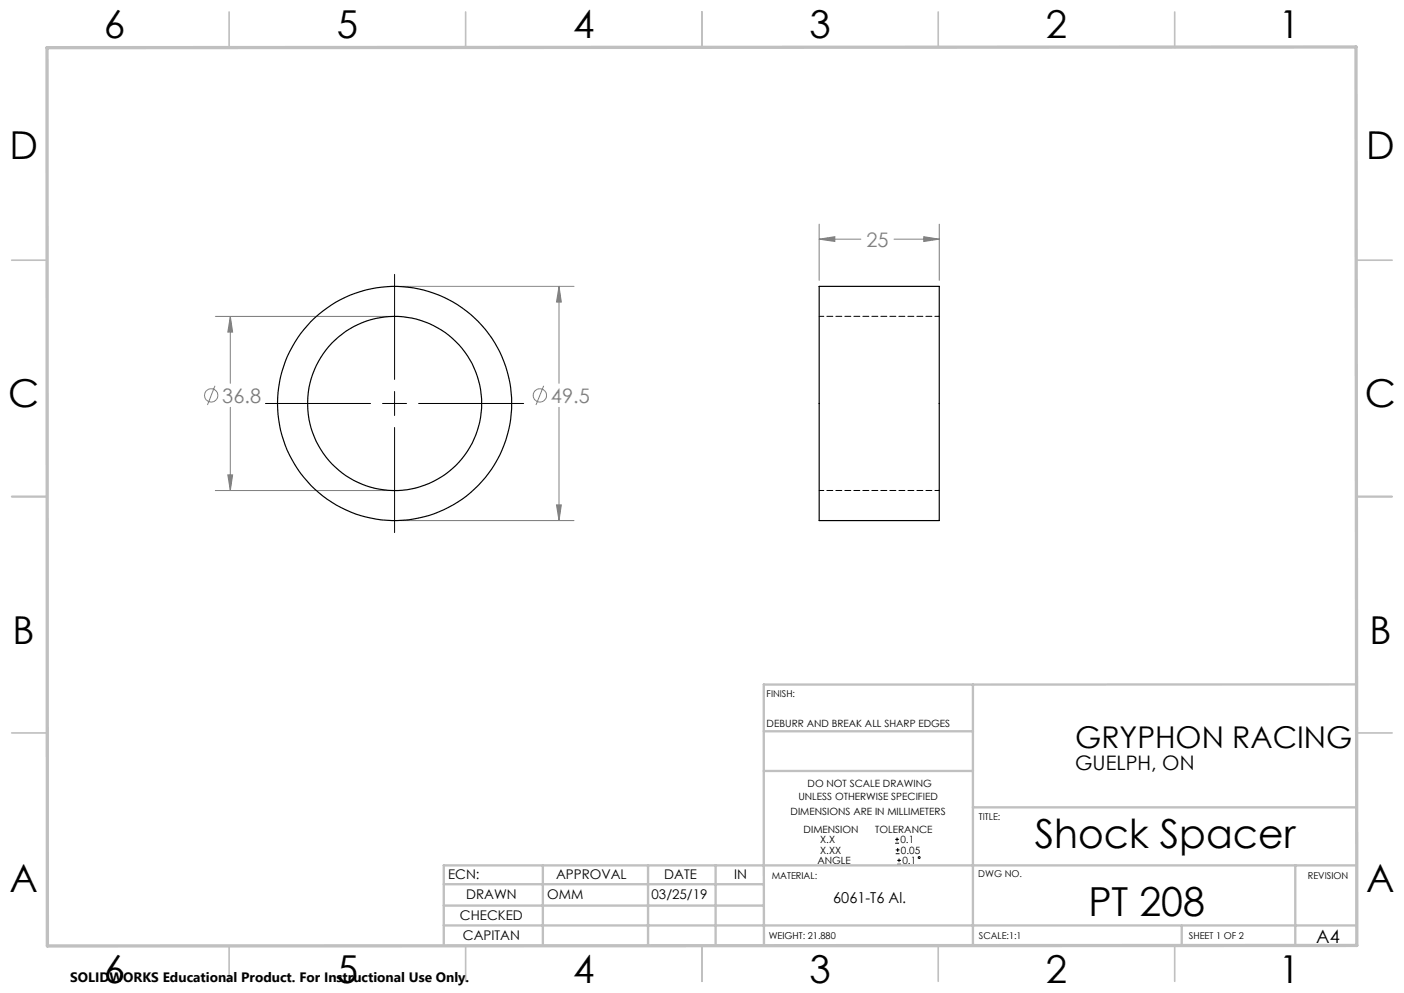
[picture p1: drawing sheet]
<svg xmlns="http://www.w3.org/2000/svg" width="297mm" height="210mm" viewBox="0 0 297 210" stroke-linecap="round" stroke-linejoin="round" font-family="sans-serif">
<g fill="none" stroke="#808080" stroke-width=".21">
<path d="M173.3 50.6l3.3-.5v1zM173.3 47.4v11.9M173.3 50.6h8.8M189.1 50.6h9.6M195.4 50.1l3.3 .5-3.3 .5zM198.7 47.4v11.9M45.5 66.9h36.7M48.7 66.9v14.2M48.7 66.9l.5 3.3h-1zM84.7 60.6h36.7M118.3 60.6v20.5M118.3 60.6l.4 3.3h-1z"/>
<path d="M45.5 81.6l-1.6 4M48.7 86.1v17.6M115 81.6l-1.6 4M118.3 86.1v24M45.5 103.7h36.7M48.2 100.4h1l-.5 3.3zM84.7 110.1h36.7M117.7 106.8h1l-.4 3.3z"/>
<circle cx="44.7" cy="83.6" r="1.4"/>
<circle cx="114.2" cy="83.6" r="1.4"/>
</g>
<g fill="none" stroke="#000" stroke-width=".21">
<path d="M83.5 58v22.2M56.2 85.3h22.2M80.9 85.3h5.1M83.5 82.8v5.1M83.5 90.4v22.2M88.5 85.3h22.3M189.4 178.3h.8M189.4 177.5h.8M189.5 179.7h.8M189.8 177.1v.8M189.9 179.3v.9M189.5 180.5h.8"/>
<path d="M189.8 182.8h.8M189.8 182h.8M190.2 181.6v.7"/>
<circle cx="194.4" cy="181.3" r=".19"/>
</g>
<g fill="none" stroke="#c0c0c0" stroke-width=".35">
<path d="M48.5 2.5v7.5M98.5 2.5v7.5M148.5 2.5v7.5M198.5 2.5v7.5M248.5 2.5v7.5M2.5 55h7.5M287 55h7.5M2.5 105h7.5M287 105h7.5M2.5 155h7.5M287 155h7.5M48.5 200v7.5"/>
<path d="M98.5 200v7.5M148.5 200v7.5M198.5 200v7.5M248.5 200v7.5"/>
</g>
<g fill="none" stroke="#c0c0c0" stroke-width=".5">
<path d="M161.6 154.6h44.2M205.8 144.8v55.2M287 144.7l-125.4 .1v55.2M161.6 163h44.2M205.8 170.7h81.2M93.9 195.7h193.1M93.9 191.5h67.7M93.9 187h67.7M114.8 183v17M137.1 183v17M151.4 183v17M250 195.8v4.2"/>
<path d="M274 183v16.9M287 183h-193.1v17"/>
</g>
<path d="M9.9 10.1l276.9-.2 .2 190-277 .2z" fill="none" stroke="#c0c0c0" stroke-width=".7"/>
<path d="M48.7 66.9l.5 3.3h-1zM48.2 100.4h1l-.5 3.3zM118.3 60.6l.4 3.3h-1zM117.7 106.8h1l-.4 3.3zM195.4 50.1l3.3 .5-3.3 .5zM173.3 50.6l3.3-.5v1z" fill="#808080"/>
<g fill="none" stroke="#000" stroke-width=".25">
<path d="M173.3 60.6h25.4v49.5h-25.4z"/>
<circle cx="83.5" cy="85.3" r="24.8"/>
<circle cx="83.5" cy="85.3" r="18.4"/>
</g>
<path d="M198.7 66.9h-25.4M173.3 103.7h25.4" fill="none" stroke="#000" stroke-width=".21" stroke-dasharray="1.3 .6" stroke-dashoffset=".3"/>
<g font-size="8.5">
<text x="218.9" y="179.3">Shock Spacer</text>
<text x="230.2" y="193.8">PT 208</text>
</g>
<g font-size="8.1">
<text x="22" y="8">6</text>
<text x="71.2" y="8">5</text>
<text x="121.2" y="8">4</text>
<text x="171.3" y="8">3</text>
<text x="221.3" y="8">2</text>
<text x="270.5" y="8">1</text>
<text x="2" y="33.6">D</text>
<text x="289" y="33.6">D</text>
<text x="1.7" y="86.1">C</text>
<text x="288.7" y="86.1">C</text>
<text x="2.7" y="136.1">B</text>
<text x="289.7" y="136.1">B</text>
<text x="2" y="188.6">A</text>
<text x="289" y="188.6">A</text>
<text x="22" y="208">6</text>
<text x="71.2" y="208">5</text>
<text x="121.2" y="208">4</text>
<text x="171.3" y="208">3</text>
<text x="221.3" y="208">2</text>
<text x="270.5" y="208">1</text>
</g>
<text font-size="6.3" x="227.4" y="158.2">GRYPHON RACING</text>
<g font-size="4.2" fill="#808080">
<text x="183.3" y="52.1">25</text>
<text x="47" y="85.2">36.8</text>
<text x="116.6" y="85.2">49.5</text>
</g>
<text font-size="4.2" x="227.4" y="162.8">GUELPH, ON</text>
<text font-size="3.9" x="278.4" y="199.3">A4</text>
<text font-size="3.2" x="176.3" y="190.9">6061-T6 Al.</text>
<text font-size="2.9" x="14.9" y="207.6">SOLIDWORKS Educational Product. For Instructional Use Only.</text>
<g font-size="2.8">
<text x="94.8" y="185.9">ECN:</text>
<text x="117.6" y="185.9">APPROVAL</text>
<text x="140.5" y="185.9">DATE</text>
<text x="155.3" y="185.9">IN</text>
<text x="98.6" y="190.2">DRAWN</text>
<text x="115.8" y="190.2">OMM</text>
<text x="137.8" y="190.2">03/25/19</text>
<text x="97.3" y="194.5">CHECKED</text>
<text x="97.9" y="198.9">CAPITAN</text>
</g>
<g font-size="2.1">
<text x="162.2" y="153.7">DEBURR AND BREAK ALL SHARP EDGES</text>
<text x="170.8" y="166.4">DO NOT SCALE DRAWING</text>
<text x="167.2" y="172.4">DIMENSIONS ARE IN MILLIMETERS</text>
<text x="168.9" y="169.2">UNLESS OTHERWISE SPECIFIED</text>
<text x="170" y="176.1">DIMENSION</text>
<text x="173.5" y="178.3">X.X</text>
<text x="185.2" y="176.1">TOLERANCE</text>
<text x="190.5" y="178.3">0.1</text>
<text x="172.9" y="182.7">ANGLE</text>
<text x="173.5" y="180.5">X.XX</text>
<text x="190.6" y="180.5">0.05</text>
<text x="190.9" y="182.7">0.1</text>
</g>
<g font-size="2">
<text x="162.2" y="147.5">FINISH:</text>
<text x="207.1" y="173.3">TITLE:</text>
<text x="163.3" y="185.9">MATERIAL:</text>
<text x="207" y="185.5">DWG NO.</text>
<text x="276.7" y="185.9">REVISION</text>
<text x="162.6" y="198.5">WEIGHT: 21.880</text>
<text x="207.1" y="198.6">SCALE:1:1</text>
<text x="251.5" y="198.6">SHEET 1 OF 2</text>
</g>
</svg>
